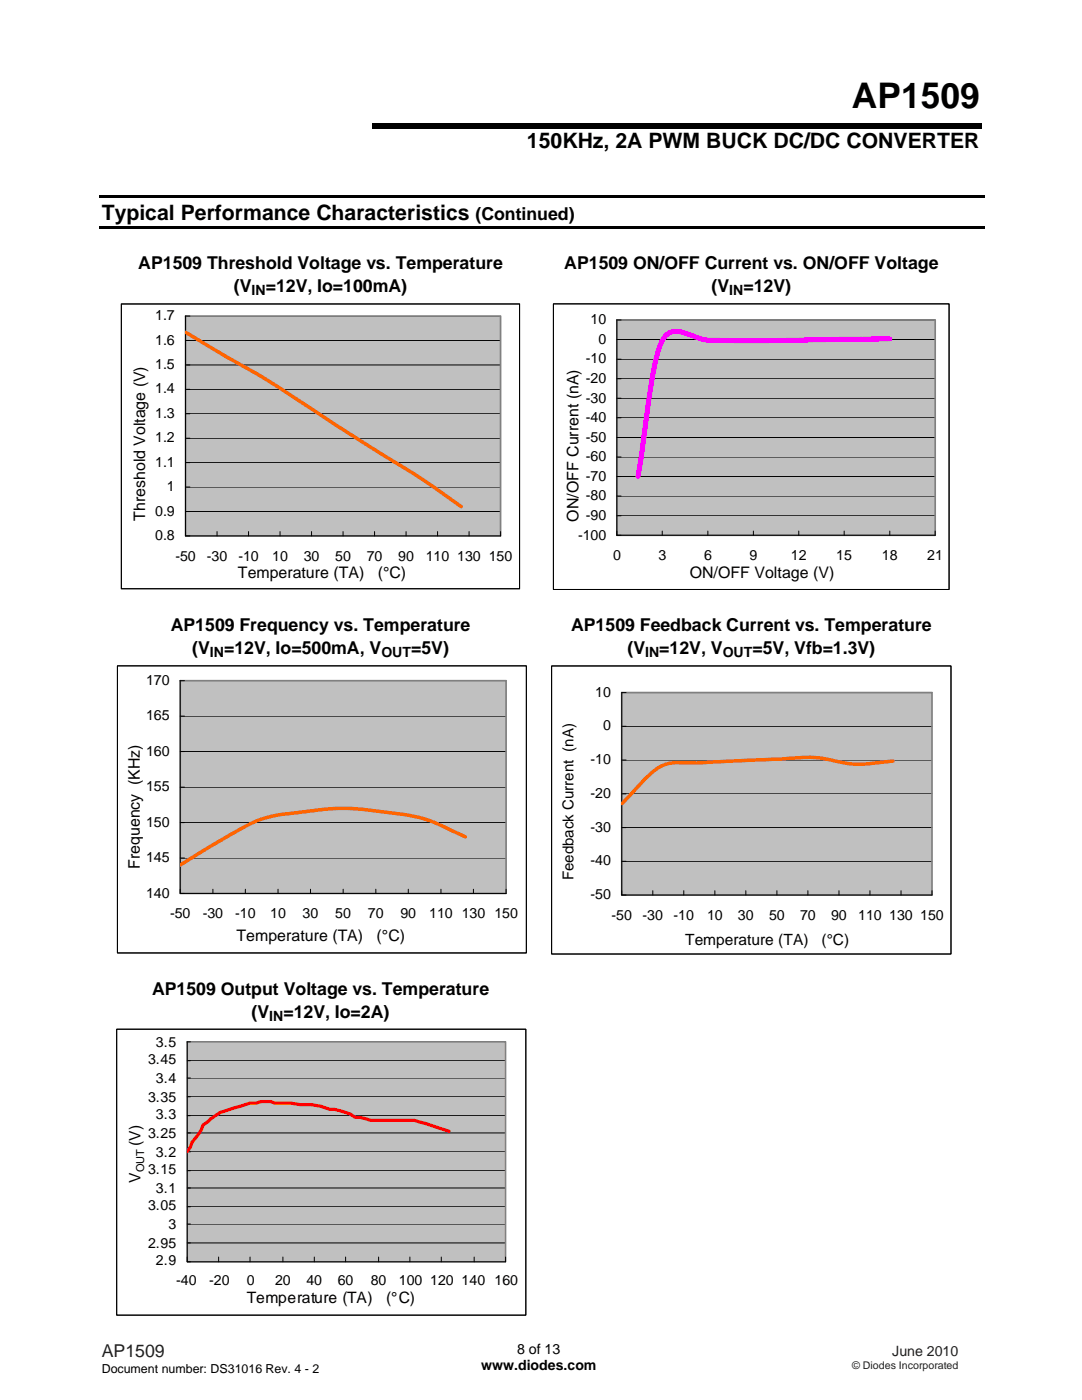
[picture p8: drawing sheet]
<svg xmlns="http://www.w3.org/2000/svg" width="216mm" height="279mm" viewBox="0 0 216 279" stroke-linecap="round" stroke-linejoin="round" font-family="sans-serif">
<path d="M19.8 39h176.7v.5h-176.7zM74.3 24.5h121.7v1.1h-121.7zM19.8 45.1h176.7v.5h-176.7z" fill="#000"/>
<path d="M24.2 60.7h79.5v56.8h-79.5z" fill="#fff"/>
<path d="M24.2 60.7h79.5v56.8h-79.5z" fill="none" stroke="#000" stroke-width=".2"/>
<path d="M37 63.1h62.9v43.9h-62.9z" fill="#c0c0c0"/>
<g fill="none" stroke="#000" stroke-width=".2">
<path d="M24.2 60.7h79.5v56.8h-79.5zM37 77.7h62.9M37 72.8h62.9M37 67.9h62.9M99.9 63.1h-62.9v43.9h.9M37 97.2h62.9M37 92.3h62.9M37 87.5h62.9M37 82.6h62.9M37 102.1h62.9M37 106.1v.9h62.9v-.9M43.3 106.1v.9"/>
<path d="M49.6 106.1v.9M55.9 106.1v.9M62.2 106.1v.9M68.5 106.1v.9M74.7 106.1v.9M81 106.1v.9M87.3 106.1v.9M93.6 106.1v.9"/>
</g>
<path d="M37 63.1h62.9v43.9h-62.9z" fill="none" stroke="#808080" stroke-width=".34"/>
<path d="M37 66.3l8.8 5.3a215 215 0 0 1 20.7 12.9l9.8 6.2a159 159 0 0 1 15.7 10.4" fill="none" stroke="#ff6500" stroke-width=".68"/>
<path d="M110.4 60.7h79v56.9h-79z" fill="#fff"/>
<path d="M110.4 60.6h79v57h-79z" fill="none" stroke="#000" stroke-width=".2"/>
<path d="M123.1 63.9h63.5v42.9h-63.5z" fill="#c0c0c0"/>
<g fill="none" stroke="#000" stroke-width=".2">
<path d="M110.4 60.6h79v57h-79zM123.1 79.5h63.5M123.1 75.6h63.5M123.1 71.7h63.5M123.1 67.8h63.5M186.6 63.9h-63.5v42.9h.8M123.1 99h63.5M123.1 95.1h63.5M123.1 91.2h63.5M123.1 87.3h63.5M123.1 83.4h63.5M123.1 102.9h63.5"/>
<path d="M123.1 106v.8h63.5v-.8M132.1 106v.8M141.2 106v.8M150.3 106v.8M159.4 106v.8M168.4 106v.8M177.5 106v.8"/>
</g>
<path d="M123.1 63.9h63.5v42.9h-63.5z" fill="none" stroke="#808080" stroke-width=".34"/>
<path d="M177.5 67.6l-27.2 .4-9.1-.1-1.2-.2-2.4-.9a5.5 5.5 0 0 0-4-.4 5.9 5.9 0 0 0-2.3 3.8 166.7 166.7 0 0 0-3.2 20l-.8 4.9" fill="none" stroke="#f0f" stroke-width="1"/>
<path d="M23.5 132.9h81.5v57.3h-81.5z" fill="#fff"/>
<path d="M23.4 132.9h81.6v57.3h-81.6z" fill="none" stroke="#000" stroke-width=".2"/>
<path d="M36 135.8h65v42.5h-65z" fill="#c0c0c0"/>
<g fill="none" stroke="#000" stroke-width=".2">
<path d="M23.4 132.9h81.6v57.3h-81.6zM101 135.8h-65v42.5h.8M36 157.1h65M36 150h65M36 142.9h65M36 171.2h65M36 164.2h65M36 177.5v.8h65v-.8M42.5 177.5v.8M49 177.5v.8M55.5 177.5v.8M62 177.5v.8"/>
<path d="M68.5 177.5v.8M75 177.5v.8M81.5 177.5v.8M88 177.5v.8M94.5 177.5v.8"/>
</g>
<path d="M36 135.8h65v42.5h-65z" fill="none" stroke="#808080" stroke-width=".34"/>
<path d="M92.9 167l-2.6-1.2a28.7 28.7 0 0 0-9.6-3.2 84.8 84.8 0 0 0-12.2-1.3 54.8 54.8 0 0 0-10.2 1 22 22 0 0 0-10.1 3.1l-6.1 3.5-6.1 3.7" fill="none" stroke="#ff6500" stroke-width=".68"/>
<path d="M110.1 132.9h79.7v57.5h-79.7z" fill="#fff"/>
<path d="M110.1 132.9h79.7v57.5h-79.7z" fill="none" stroke="#000" stroke-width=".2"/>
<path d="M124.1 138.2h61.9v40.4h-61.9z" fill="#c0c0c0"/>
<g fill="none" stroke="#000" stroke-width=".2">
<path d="M110.1 132.9h79.7v57.5h-79.7zM186 138.2h-61.9v40.4h.8M124.1 158.4h61.9M124.1 151.7h61.9M124.1 144.9h61.9M124.1 171.9h61.9M124.1 165.2h61.9M124.1 177.8v.8h61.9v-.8M130.3 177.8v.8M136.4 177.8v.8M142.6 177.8v.8M148.8 177.8v.8"/>
<path d="M155 177.8v.8M161.2 177.8v.8M167.4 177.8v.8M173.6 177.8v.8M179.8 177.8v.8"/>
</g>
<path d="M124.1 138.2h61.9v40.4h-61.9z" fill="none" stroke="#808080" stroke-width=".34"/>
<path d="M178.2 151.9l-2.4 .2a22.3 22.3 0 0 1-10.9-.6 36.8 36.8 0 0 0-9.9 0l-11.6 .5a61.7 61.7 0 0 1-8.6 .2 8.1 8.1 0 0 0-5.7 2.8l-5 5.4" fill="none" stroke="#ff6500" stroke-width=".68"/>
<path d="M23.3 205.4h81.6v57.1h-81.6z" fill="#fff"/>
<path d="M23.3 205.4h81.6v57.1h-81.6z" fill="none" stroke="#000" stroke-width=".2"/>
<path d="M37.4 207.9h63.5v43.9h-63.5z" fill="#c0c0c0"/>
<g fill="none" stroke="#000" stroke-width=".2">
<path d="M23.3 205.4h81.6v57.1h-81.6zM37.4 218.9h63.5M37.4 215.1h63.5M37.4 211.7h63.5M100.9 207.9h-63.5v43.9h.6M37.4 237.1h63.5M37.4 233.6h63.5M37.4 229.9h63.5M37.4 226.1h63.5M37.4 222.7h63.5M37.4 248.1h63.5M37.4 244.3h63.5"/>
<path d="M37.4 240.8h63.5M37.4 250.9v.9h63.5v-.9M43.6 250.9v.9M49.9 250.9v.9M56.5 250.9v.9M62.7 250.9v.9M69 250.9v.9M75.5 250.9v.9M81.8 250.9v.9M88.1 250.9v.9M94.6 250.9v.9"/>
</g>
<path d="M37.4 207.9h63.5v43.9h-63.5z" fill="none" stroke="#808080" stroke-width=".31"/>
<path d="M89.6 225.8l-6.9-2.2h-8.7l-2.2-.6h-1a9.7 9.7 0 0 0-5-1.6l-1.8-.6-1.9-.3h-2.2l-1.9-.3h-3.1l-.9-.4h-1.9l-1 .4h-1.2l-4.1 1.2a7.9 7.9 0 0 0-4.4 2.5l-.9 .6-.3 1-1.9 2.5-.3 .9-.6 1" fill="none" stroke="#f00" stroke-width=".63"/>
<text font-size="7" x="170" y="21.6">AP1509</text>
<g font-size="4.2">
<text x="105.2" y="29.5">150KHz, 2A PWM BUCK DC/DC CONVERTER</text>
<text x="20.3" y="43.8">Typical Performance Characteristics</text>
</g>
<g font-size="3.5">
<text x="94.9" y="43.8">(Continued)</text>
<text x="27.6" y="53.6">AP1509 Threshold Voltage vs. Temperature</text>
<text x="112.6" y="53.6">AP1509 ON/OFF Current vs. ON/OFF Voltage</text>
<text x="46.7" y="58.3">(V</text>
<text x="53" y="58.3">=12V, Io=100mA)</text>
<text x="142" y="58.3">(V</text>
<text x="148.3" y="58.3">=12V)</text>
<text x="34.1" y="125.9">AP1509 Frequency vs. Temperature</text>
<text x="113.9" y="125.9">AP1509 Feedback Current vs. Temperature</text>
<text x="38.4" y="130.6">(V</text>
<text x="44.7" y="130.6">=12V, Io=500mA, V</text>
<text x="82" y="130.6">=5V)</text>
<text x="125.2" y="130.6">(V</text>
<text x="131.6" y="130.6">=12V, V</text>
<text x="150.1" y="130.6">=5V, Vfb=1.3V)</text>
<text x="30.3" y="198.5">AP1509 Output Voltage vs. Temperature</text>
<text x="50.2" y="203.2">(V</text>
<text x="56.5" y="203.2">=12V, Io=2A)</text>
</g>
<text font-size="3.5" fill="#231f20" x="20.3" y="270.9">AP1509</text>
<g font-size="3.2">
<text x="29" y="103.9" transform="rotate(-90 29 103.9)">Threshold Voltage (V)</text>
<text x="115.4" y="104.1" transform="rotate(-90 115.4 104.1)">ON/OFF Current (nA)</text>
<text x="47.5" y="115.3">Temperature (TA)</text>
<text x="75.4" y="115.3">(°C)</text>
<text x="137.6" y="115.4">ON/OFF Voltage (V)</text>
<text x="27.9" y="173.4" transform="rotate(-90 27.9 173.4)">Frequency (KHz)</text>
<text x="47.2" y="187.9">Temperature (TA)</text>
<text x="75.2" y="187.9">(°C)</text>
</g>
<g font-size="3.1">
<text x="136.7" y="188.6">Temperature (TA)</text>
<text x="163.9" y="188.6">(°C)</text>
<text x="28.1" y="228.6" transform="rotate(-90 28.1 228.6)">(V)</text>
<text x="28.1" y="236.1" transform="rotate(-90 28.1 236.1)">V</text>
<text x="49.3" y="259.9">Temperature (TA)</text>
<text x="77.1" y="259.9">(°C)</text>
</g>
<text font-size="3" x="114.4" y="175.7" transform="rotate(-90 114.4 175.7)">Feedback Current (nA)</text>
<g font-size="2.8">
<text x="50.2" y="58.8">IN</text>
<text x="145.5" y="58.8">IN</text>
<text x="31" y="63.9">1.7</text>
<text x="117.8" y="64.7">10</text>
<text x="31" y="68.8">1.6</text>
<text x="119.4" y="68.6">0</text>
<text x="31" y="73.7">1.5</text>
<text x="116.9" y="76.4">-20</text>
<text x="116.9" y="72.5">-10</text>
<text x="31" y="83.4">1.3</text>
<text x="31" y="78.5">1.4</text>
<text x="116.9" y="80.3">-30</text>
<text x="31" y="88.3">1.2</text>
<text x="116.9" y="88.2">-50</text>
<text x="116.9" y="84.2">-40</text>
<text x="31" y="93.2">1.1</text>
<text x="116.9" y="95.9">-70</text>
<text x="116.9" y="92.1">-60</text>
<text x="33.3" y="98">1</text>
<text x="116.9" y="99.8">-80</text>
<text x="31" y="107.8">0.8</text>
<text x="31" y="102.9">0.9</text>
<text x="115.3" y="107.7">-100</text>
<text x="116.9" y="103.8">-90</text>
<text x="35" y="111.9">-50</text>
<text x="41.3" y="111.9">-30</text>
<text x="47.6" y="111.9">-10</text>
<text x="54.3" y="111.9">10</text>
<text x="60.6" y="111.9">30</text>
<text x="66.9" y="111.9">50</text>
<text x="73.2" y="111.9">70</text>
<text x="79.5" y="111.9">90</text>
<text x="85" y="111.9">110 130 150</text>
<text x="122.3" y="111.8">0</text>
<text x="131.4" y="111.8">3</text>
<text x="140.5" y="111.8">6</text>
<text x="149.6" y="111.8">9</text>
<text x="157.8" y="111.8">12</text>
<text x="166.9" y="111.8">15</text>
<text x="176" y="111.8">18</text>
<text x="185" y="111.8">21</text>
<text x="41.9" y="131.1">IN</text>
<text x="76.1" y="131.1">OUT</text>
<text x="128.7" y="131.1">IN</text>
<text x="144.2" y="131.1">OUT</text>
<text x="29.1" y="136.7">170</text>
<text x="29.1" y="143.8">165</text>
<text x="118.8" y="139">10</text>
<text x="120.4" y="145.8">0</text>
<text x="29.1" y="150.8">160</text>
<text x="117.9" y="152.5">-10</text>
<text x="29.1" y="157.9">155</text>
<text x="117.9" y="159.3">-20</text>
<text x="29.1" y="165">150</text>
<text x="117.9" y="166">-30</text>
<text x="29.1" y="172.1">145</text>
<text x="117.9" y="172.7">-40</text>
<text x="29.1" y="179.2">140</text>
<text x="117.9" y="179.5">-50</text>
<text x="33.9" y="183.3">-50</text>
<text x="40.5" y="183.3">-30</text>
<text x="46.9" y="183.3">-10</text>
<text x="53.9" y="183.3">10</text>
<text x="60.4" y="183.3">30</text>
<text x="66.9" y="183.3">50</text>
<text x="73.4" y="183.3">70</text>
<text x="79.9" y="183.3">90</text>
<text x="85.7" y="183.3">110 130 150</text>
<text x="122" y="183.6">-50</text>
<text x="128.2" y="183.6">-30</text>
<text x="134.4" y="183.6">-10</text>
<text x="141.1" y="183.6">10</text>
<text x="147.3" y="183.6">30</text>
<text x="153.5" y="183.6">50</text>
<text x="159.6" y="183.6">70</text>
<text x="165.8" y="183.6">90</text>
<text x="171.2" y="183.6">110 130 150</text>
<text x="53.7" y="203.8">IN</text>
<text x="31.1" y="208.9">3.5</text>
<text x="29.5" y="212.3">3.45</text>
<text x="29.5" y="219.8">3.35</text>
<text x="31.1" y="216.1">3.4</text>
<text x="29.5" y="227.1">3.25</text>
<text x="31.1" y="223.3">3.3</text>
<text x="31.1" y="230.8">3.2</text>
<text x="29.5" y="234.3">3.15</text>
<text x="31.1" y="238">3.1</text>
<text x="29.5" y="241.5">3.05</text>
<text x="33.6" y="245.2">3</text>
<text x="29.5" y="249">2.95</text>
<text x="31.1" y="252.5">2.9</text>
<text x="35.2" y="256.5">-40</text>
<text x="41.7" y="256.5">-20</text>
<text x="49.3" y="256.5">0</text>
<text x="54.9" y="256.5">20</text>
<text x="61.2" y="256.5">40</text>
<text x="67.4" y="256.5">60</text>
<text x="74" y="256.5">80</text>
<text x="79.6" y="256.5">100 120 140 160</text>
<text x="96" y="273.5">www.diodes.com</text>
<text x="103.2" y="270.2">8 of 13</text>
</g>
<text font-size="2.8" fill="#231f20" x="178.1" y="270.6">June 2010</text>
<text font-size="2.5" x="20.3" y="274">Document number: DS31016 Rev. 4 - 2</text>
<text font-size="2.2" x="28.8" y="233.9" transform="rotate(-90 28.8 233.9)">OUT</text>
<text font-size="2.1" fill="#231f20" x="170" y="273.2">© Diodes Incorporated</text>
</svg>
